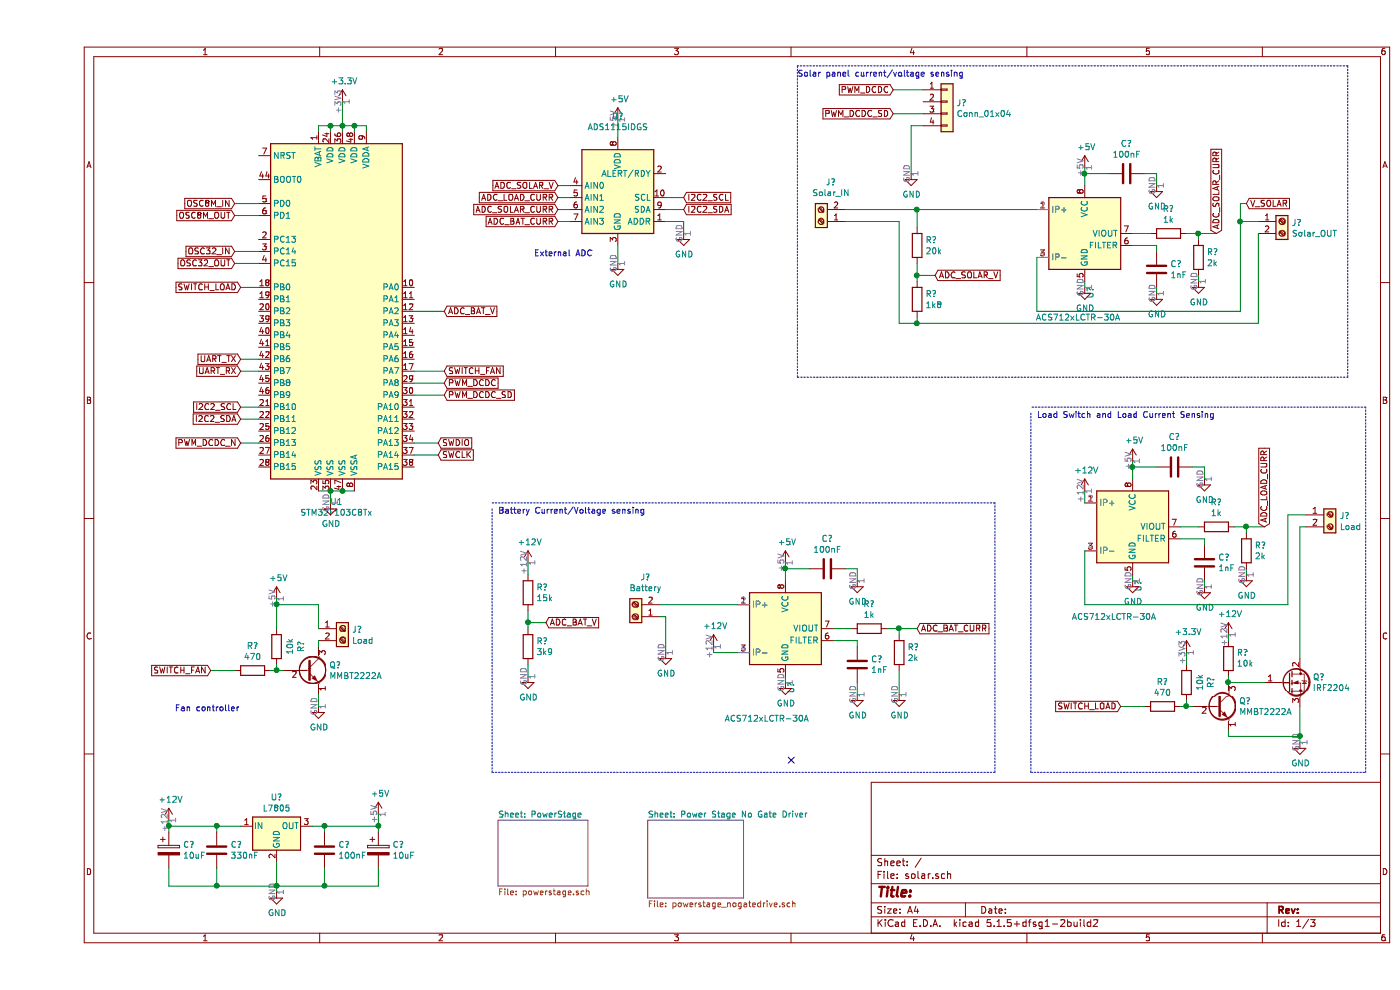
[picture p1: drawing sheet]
EESchema Schematic File Version 4
EELAYER 30 0
EELAYER END
$Descr A4 11693 8268
encoding utf-8
Sheet 1 3
Title ""
Date ""
Rev ""
Comp ""
Comment1 ""
Comment2 ""
Comment3 ""
Comment4 ""
$EndDescr
Wire Wire Line
	1850 3000 1700 3000
Text GLabel 1700 3000 0    50   Input ~ 0
UART_TX
Wire Wire Line
	1700 3100 1850 3100
Text GLabel 1700 3100 0    50   Input ~ 0
UART_RX
Wire Wire Line
	1850 2100 1650 2100
Wire Wire Line
	1850 2200 1650 2200
Text GLabel 1650 2200 0    50   Input ~ 0
OSC32_OUT
Text GLabel 1650 2100 0    50   Input ~ 0
OSC32_IN
Wire Wire Line
	1850 1700 1650 1700
Wire Wire Line
	1850 1800 1650 1800
Text GLabel 1650 1700 0    50   Input ~ 0
OSC8M_IN
Text GLabel 1650 1800 0    50   Input ~ 0
OSC8M_OUT
Wire Wire Line
	3150 3700 3350 3700
Wire Wire Line
	3150 3800 3350 3800
Text GLabel 3350 3800 2    50   Input ~ 0
SWCLK
Text GLabel 3350 3700 2    50   Input ~ 0
SWDIO
Text GLabel 4350 1550 0    50   Input ~ 0
ADC_SOLAR_V
Wire Wire Line
	9350 2450 9350 2400
$Comp
L power:GND #PWR?
U 1 1
P 9350 2450
F 0 "#PWR?" H 9350 2200 50  0001 C CNN
F 1 "GND" H 9355 2277 50  0000 C CNN
F 2 "" H 9350 2450 50  0001 C CNN
F 3 "" H 9350 2450 50  0001 C CNN
	1    9350 2450
	1    0    0    -1  
$EndComp
Wire Wire Line
	9150 2050 9350 2050
Wire Wire Line
	9350 2100 9350 2050
$Comp
L Device:C C?
U 1 1
P 9350 2250
F 0 "C?" H 9465 2296 50  0000 L CNN
F 1 "1nF" H 9465 2205 50  0000 L CNN
F 2 "" H 9388 2100 50  0001 C CNN
F 3 "~" H 9350 2250 50  0001 C CNN
	1    9350 2250
	1    0    0    -1  
$EndComp
Wire Wire Line
	8350 2600 8350 2150
Wire Wire Line
	10050 2600 8350 2600
Wire Wire Line
	10050 1850 10050 2600
Wire Wire Line
	10200 1850 10050 1850
Wire Wire Line
	7350 2700 10200 2700
Wire Wire Line
	10200 2700 10200 1950
Connection ~ 7350 2700
$Comp
L Connector:Screw_Terminal_01x02 J?
U 1 1
P 10400 1850
F 0 "J?" H 10480 1842 50  0000 L CNN
F 1 "Solar_OUT" H 10480 1751 50  0000 L CNN
F 2 "" H 10400 1850 50  0001 C CNN
F 3 "~" H 10400 1850 50  0001 C CNN
	1    10400 1850
	1    0    0    -1  
$EndComp
Wire Wire Line
	7350 2700 7350 2650
Wire Wire Line
	7200 2700 7350 2700
Wire Wire Line
	7200 1850 7200 2700
Wire Wire Line
	6750 1850 7200 1850
Text GLabel 7500 2300 2    50   Input ~ 0
ADC_SOLAR_V
Wire Wire Line
	7350 2300 7350 2200
Connection ~ 7350 2300
Wire Wire Line
	7350 2300 7500 2300
$Comp
L Device:R R?
U 1 1
P 7350 2500
F 0 "R?" H 7420 2546 50  0000 L CNN
F 1 "1k8" H 7420 2455 50  0000 L CNN
F 2 "" V 7280 2500 50  0001 C CNN
F 3 "~" H 7350 2500 50  0001 C CNN
	1    7350 2500
	1    0    0    -1  
$EndComp
Wire Wire Line
	7350 2350 7350 2300
$Comp
L Connector:Screw_Terminal_01x02 J?
U 1 1
P 6550 1850
F 0 "J?" H 6468 1525 50  0000 C CNN
F 1 "Solar_IN" H 6468 1616 50  0000 C CNN
F 2 "" H 6550 1850 50  0001 C CNN
F 3 "~" H 6550 1850 50  0001 C CNN
	1    6550 1850
	-1   0    0    1   
$EndComp
$Comp
L Sensor_Current:ACS712xLCTR-30A U?
U 1 1
P 8750 1950
F 0 "U?" V 8796 1506 50  0000 R CNN
F 1 "ACS712xLCTR-30A" H 9050 1250 50  0000 R CNN
F 2 "Package_SO:SOIC-8_3.9x4.9mm_P1.27mm" H 8850 1600 50  0001 L CIN
F 3 "http://www.allegromicro.com/~/media/Files/Datasheets/ACS712-Datasheet.ashx?la=en" H 8750 1950 50  0001 C CNN
	1    8750 1950
	1    0    0    -1  
$EndComp
$Comp
L power:+5V #PWR?
U 1 1
P 8750 1400
F 0 "#PWR?" H 8750 1250 50  0001 C CNN
F 1 "+5V" H 8765 1573 50  0000 C CNN
F 2 "" H 8750 1400 50  0001 C CNN
F 3 "" H 8750 1400 50  0001 C CNN
	1    8750 1400
	1    0    0    -1  
$EndComp
Wire Wire Line
	8750 1400 8750 1450
$Comp
L Device:C C?
U 1 1
P 9100 1450
F 0 "C?" V 8848 1450 50  0000 C CNN
F 1 "100nF" V 8939 1450 50  0000 C CNN
F 2 "" H 9138 1300 50  0001 C CNN
F 3 "~" H 9100 1450 50  0001 C CNN
	1    9100 1450
	0    1    1    0   
$EndComp
$Comp
L power:GND #PWR?
U 1 1
P 8750 2400
F 0 "#PWR?" H 8750 2150 50  0001 C CNN
F 1 "GND" H 8755 2227 50  0000 C CNN
F 2 "" H 8750 2400 50  0001 C CNN
F 3 "" H 8750 2400 50  0001 C CNN
	1    8750 2400
	1    0    0    -1  
$EndComp
Wire Wire Line
	8750 2400 8750 2350
Wire Wire Line
	8950 1450 8750 1450
Connection ~ 8750 1450
Wire Wire Line
	8750 1450 8750 1550
Wire Wire Line
	9250 1450 9350 1450
Wire Wire Line
	9350 1450 9350 1550
$Comp
L power:GND #PWR?
U 1 1
P 9350 1550
F 0 "#PWR?" H 9350 1300 50  0001 C CNN
F 1 "GND" H 9355 1377 50  0000 C CNN
F 2 "" H 9350 1550 50  0001 C CNN
F 3 "" H 9350 1550 50  0001 C CNN
	1    9350 1550
	1    0    0    -1  
$EndComp
$Comp
L Connector:Screw_Terminal_01x02 J?
U 1 1
P 5000 5150
F 0 "J?" H 4918 4825 50  0000 C CNN
F 1 "Battery" H 4918 4916 50  0000 C CNN
F 2 "" H 5000 5150 50  0001 C CNN
F 3 "~" H 5000 5150 50  0001 C CNN
	1    5000 5150
	-1   0    0    1   
$EndComp
$Comp
L power:+12V #PWR?
U 1 1
P 4100 4700
F 0 "#PWR?" H 4100 4550 50  0001 C CNN
F 1 "+12V" H 4115 4873 50  0000 C CNN
F 2 "" H 4100 4700 50  0001 C CNN
F 3 "" H 4100 4700 50  0001 C CNN
	1    4100 4700
	1    0    0    -1  
$EndComp
$Comp
L power:GND #PWR?
U 1 1
P 4100 5650
F 0 "#PWR?" H 4100 5400 50  0001 C CNN
F 1 "GND" H 4105 5477 50  0000 C CNN
F 2 "" H 4100 5650 50  0001 C CNN
F 3 "" H 4100 5650 50  0001 C CNN
	1    4100 5650
	1    0    0    -1  
$EndComp
Text GLabel 4250 5200 2    50   Input ~ 0
ADC_BAT_V
Wire Wire Line
	4100 5200 4100 5100
Connection ~ 4100 5200
Wire Wire Line
	4100 5200 4250 5200
$Comp
L Device:R R?
U 1 1
P 4100 4950
F 0 "R?" H 4170 4996 50  0000 L CNN
F 1 "15k" H 4170 4905 50  0000 L CNN
F 2 "" V 4030 4950 50  0001 C CNN
F 3 "~" H 4100 4950 50  0001 C CNN
	1    4100 4950
	1    0    0    -1  
$EndComp
$Comp
L Device:R R?
U 1 1
P 4100 5400
F 0 "R?" H 4170 5446 50  0000 L CNN
F 1 "3k9" H 4170 5355 50  0000 L CNN
F 2 "" V 4030 5400 50  0001 C CNN
F 3 "~" H 4100 5400 50  0001 C CNN
	1    4100 5400
	1    0    0    -1  
$EndComp
Wire Wire Line
	4100 5250 4100 5200
Wire Wire Line
	9700 1950 9850 1950
$Comp
L Device:R R?
U 1 1
P 9450 1950
F 0 "R?" V 9243 1950 50  0000 C CNN
F 1 "1k" V 9334 1950 50  0000 C CNN
F 2 "" V 9380 1950 50  0001 C CNN
F 3 "~" H 9450 1950 50  0001 C CNN
	1    9450 1950
	0    1    1    0   
$EndComp
$Comp
L Device:R R?
U 1 1
P 9700 2150
F 0 "R?" H 9770 2196 50  0000 L CNN
F 1 "2k" H 9770 2105 50  0000 L CNN
F 2 "" V 9630 2150 50  0001 C CNN
F 3 "~" H 9700 2150 50  0001 C CNN
	1    9700 2150
	1    0    0    -1  
$EndComp
Wire Wire Line
	9700 2000 9700 1950
Text GLabel 9850 1950 1    50   Input ~ 0
ADC_SOLAR_CURR
Wire Wire Line
	9600 1950 9700 1950
Connection ~ 9700 1950
Wire Wire Line
	9150 1950 9300 1950
$Comp
L power:GND #PWR?
U 1 1
P 9700 2350
F 0 "#PWR?" H 9700 2100 50  0001 C CNN
F 1 "GND" H 9705 2177 50  0000 C CNN
F 2 "" H 9700 2350 50  0001 C CNN
F 3 "" H 9700 2350 50  0001 C CNN
	1    9700 2350
	1    0    0    -1  
$EndComp
Wire Wire Line
	9700 2350 9700 2300
Wire Wire Line
	3150 2600 3400 2600
Connection ~ 10550 6150
Wire Wire Line
	10550 6200 10550 6150
Wire Wire Line
	10550 6150 9950 6150
Wire Wire Line
	10550 5900 10550 6150
$Comp
L Transistor_FET:IRF540N Q?
U 1 1
P 10450 5700
F 0 "Q?" H 10656 5746 50  0000 L CNN
F 1 "IRF2204" H 10656 5655 50  0000 L CNN
F 2 "Package_TO_SOT_THT:TO-220-3_Vertical" H 10700 5625 50  0001 L CIN
F 3 "http://www.irf.com/product-info/datasheets/data/irf2204.pdf" H 10450 5700 50  0001 L CNN
	1    10450 5700
	1    0    0    -1  
$EndComp
Wire Wire Line
	10250 5700 9950 5700
$Comp
L power:GND #PWR?
U 1 1
P 10550 6200
F 0 "#PWR?" H 10550 5950 50  0001 C CNN
F 1 "GND" H 10555 6027 50  0000 C CNN
F 2 "" H 10550 6200 50  0001 C CNN
F 3 "" H 10550 6200 50  0001 C CNN
	1    10550 6200
	1    0    0    -1  
$EndComp
Text GLabel 9050 5900 0    50   Input ~ 0
SWITCH_LOAD
Wire Wire Line
	9050 5900 9250 5900
Wire Wire Line
	9950 6100 9950 6150
Wire Wire Line
	9550 5900 9600 5900
Wire Wire Line
	9950 5650 9950 5700
$Comp
L Device:R R?
U 1 1
P 9950 5500
F 0 "R?" H 9880 5454 50  0000 R CNN
F 1 "10k" H 9880 5545 50  0000 R CNN
F 2 "" V 9880 5500 50  0001 C CNN
F 3 "~" H 9950 5500 50  0001 C CNN
	1    9950 5500
	-1   0    0    1   
$EndComp
Wire Wire Line
	10100 4800 10100 4750
$Comp
L power:GND #PWR?
U 1 1
P 10100 4800
F 0 "#PWR?" H 10100 4550 50  0001 C CNN
F 1 "GND" H 10105 4627 50  0000 C CNN
F 2 "" H 10100 4800 50  0001 C CNN
F 3 "" H 10100 4800 50  0001 C CNN
	1    10100 4800
	1    0    0    -1  
$EndComp
Wire Wire Line
	9550 4400 9700 4400
Connection ~ 10100 4400
Wire Wire Line
	10000 4400 10100 4400
Text GLabel 10250 4400 1    50   Input ~ 0
ADC_LOAD_CURR
Wire Wire Line
	10100 4450 10100 4400
$Comp
L Device:R R?
U 1 1
P 10100 4600
F 0 "R?" H 10170 4646 50  0000 L CNN
F 1 "2k" H 10170 4555 50  0000 L CNN
F 2 "" V 10030 4600 50  0001 C CNN
F 3 "~" H 10100 4600 50  0001 C CNN
	1    10100 4600
	1    0    0    -1  
$EndComp
$Comp
L Device:R R?
U 1 1
P 9850 4400
F 0 "R?" V 9643 4400 50  0000 C CNN
F 1 "1k" V 9734 4400 50  0000 C CNN
F 2 "" V 9780 4400 50  0001 C CNN
F 3 "~" H 9850 4400 50  0001 C CNN
	1    9850 4400
	0    1    1    0   
$EndComp
Wire Wire Line
	10100 4400 10250 4400
$Comp
L power:GND #PWR?
U 1 1
P 9750 4000
F 0 "#PWR?" H 9750 3750 50  0001 C CNN
F 1 "GND" H 9755 3827 50  0000 C CNN
F 2 "" H 9750 4000 50  0001 C CNN
F 3 "" H 9750 4000 50  0001 C CNN
	1    9750 4000
	1    0    0    -1  
$EndComp
Wire Wire Line
	9750 3900 9750 4000
Wire Wire Line
	9650 3900 9750 3900
Wire Wire Line
	9150 3900 9150 4000
Connection ~ 9150 3900
Wire Wire Line
	9350 3900 9150 3900
Wire Wire Line
	9150 4850 9150 4800
$Comp
L power:GND #PWR?
U 1 1
P 9150 4850
F 0 "#PWR?" H 9150 4600 50  0001 C CNN
F 1 "GND" H 9155 4677 50  0000 C CNN
F 2 "" H 9150 4850 50  0001 C CNN
F 3 "" H 9150 4850 50  0001 C CNN
	1    9150 4850
	1    0    0    -1  
$EndComp
$Comp
L Device:C C?
U 1 1
P 9500 3900
F 0 "C?" V 9248 3900 50  0000 C CNN
F 1 "100nF" V 9339 3900 50  0000 C CNN
F 2 "" H 9538 3750 50  0001 C CNN
F 3 "~" H 9500 3900 50  0001 C CNN
	1    9500 3900
	0    1    1    0   
$EndComp
Wire Wire Line
	9150 3850 9150 3900
$Comp
L power:+5V #PWR?
U 1 1
P 9150 3850
F 0 "#PWR?" H 9150 3700 50  0001 C CNN
F 1 "+5V" H 9165 4023 50  0000 C CNN
F 2 "" H 9150 3850 50  0001 C CNN
F 3 "" H 9150 3850 50  0001 C CNN
	1    9150 3850
	1    0    0    -1  
$EndComp
$Comp
L Sensor_Current:ACS712xLCTR-30A U?
U 1 1
P 9150 4400
F 0 "U?" V 9196 3956 50  0000 R CNN
F 1 "ACS712xLCTR-30A" H 9350 3650 50  0000 R CNN
F 2 "Package_SO:SOIC-8_3.9x4.9mm_P1.27mm" H 9250 4050 50  0001 L CIN
F 3 "http://www.allegromicro.com/~/media/Files/Datasheets/ACS712-Datasheet.ashx?la=en" H 9150 4400 50  0001 C CNN
	1    9150 4400
	1    0    0    -1  
$EndComp
Wire Wire Line
	10600 4300 10450 4300
Wire Wire Line
	10450 4300 10450 5050
Wire Wire Line
	8750 5050 8750 4600
$Comp
L Device:C C?
U 1 1
P 9750 4700
F 0 "C?" H 9865 4746 50  0000 L CNN
F 1 "1nF" H 9865 4655 50  0000 L CNN
F 2 "" H 9788 4550 50  0001 C CNN
F 3 "~" H 9750 4700 50  0001 C CNN
	1    9750 4700
	1    0    0    -1  
$EndComp
Wire Wire Line
	9750 4550 9750 4500
Wire Wire Line
	9550 4500 9750 4500
$Comp
L power:GND #PWR?
U 1 1
P 9750 4900
F 0 "#PWR?" H 9750 4650 50  0001 C CNN
F 1 "GND" H 9755 4727 50  0000 C CNN
F 2 "" H 9750 4900 50  0001 C CNN
F 3 "" H 9750 4900 50  0001 C CNN
	1    9750 4900
	1    0    0    -1  
$EndComp
Wire Wire Line
	9750 4900 9750 4850
$Comp
L Connector:Screw_Terminal_01x02 J?
U 1 1
P 10800 4300
F 0 "J?" H 10880 4292 50  0000 L CNN
F 1 "Load" H 10880 4201 50  0000 L CNN
F 2 "" H 10800 4300 50  0001 C CNN
F 3 "~" H 10800 4300 50  0001 C CNN
	1    10800 4300
	1    0    0    -1  
$EndComp
Wire Wire Line
	8750 5050 10450 5050
$Comp
L power:+12V #PWR?
U 1 1
P 8750 4100
F 0 "#PWR?" H 8750 3950 50  0001 C CNN
F 1 "+12V" H 8765 4273 50  0000 C CNN
F 2 "" H 8750 4100 50  0001 C CNN
F 3 "" H 8750 4100 50  0001 C CNN
	1    8750 4100
	1    0    0    -1  
$EndComp
Wire Wire Line
	8750 4100 8750 4200
$Comp
L power:+12V #PWR?
U 1 1
P 9950 5300
F 0 "#PWR?" H 9950 5150 50  0001 C CNN
F 1 "+12V" H 9965 5473 50  0000 C CNN
F 2 "" H 9950 5300 50  0001 C CNN
F 3 "" H 9950 5300 50  0001 C CNN
	1    9950 5300
	1    0    0    -1  
$EndComp
Wire Wire Line
	9950 5300 9950 5350
Wire Wire Line
	10550 5500 10550 4400
Wire Wire Line
	10550 4400 10600 4400
Wire Wire Line
	6650 5350 6850 5350
Wire Wire Line
	6850 5400 6850 5350
$Comp
L Device:C C?
U 1 1
P 6850 5550
F 0 "C?" H 6965 5596 50  0000 L CNN
F 1 "1nF" H 6965 5505 50  0000 L CNN
F 2 "" H 6888 5400 50  0001 C CNN
F 3 "~" H 6850 5550 50  0001 C CNN
	1    6850 5550
	1    0    0    -1  
$EndComp
$Comp
L Sensor_Current:ACS712xLCTR-30A U?
U 1 1
P 6250 5250
F 0 "U?" V 6296 4806 50  0000 R CNN
F 1 "ACS712xLCTR-30A" H 6450 4500 50  0000 R CNN
F 2 "Package_SO:SOIC-8_3.9x4.9mm_P1.27mm" H 6350 4900 50  0001 L CIN
F 3 "http://www.allegromicro.com/~/media/Files/Datasheets/ACS712-Datasheet.ashx?la=en" H 6250 5250 50  0001 C CNN
	1    6250 5250
	1    0    0    -1  
$EndComp
$Comp
L power:+5V #PWR?
U 1 1
P 6250 4700
F 0 "#PWR?" H 6250 4550 50  0001 C CNN
F 1 "+5V" H 6265 4873 50  0000 C CNN
F 2 "" H 6250 4700 50  0001 C CNN
F 3 "" H 6250 4700 50  0001 C CNN
	1    6250 4700
	1    0    0    -1  
$EndComp
Wire Wire Line
	6250 4700 6250 4750
$Comp
L Device:C C?
U 1 1
P 6600 4750
F 0 "C?" V 6348 4750 50  0000 C CNN
F 1 "100nF" V 6439 4750 50  0000 C CNN
F 2 "" H 6638 4600 50  0001 C CNN
F 3 "~" H 6600 4750 50  0001 C CNN
	1    6600 4750
	0    1    1    0   
$EndComp
Wire Wire Line
	6250 5700 6250 5650
Wire Wire Line
	6450 4750 6250 4750
Connection ~ 6250 4750
Wire Wire Line
	6250 4750 6250 4850
Wire Wire Line
	6750 4750 6850 4750
Wire Wire Line
	6850 4750 6850 4850
$Comp
L power:GND #PWR?
U 1 1
P 6850 4850
F 0 "#PWR?" H 6850 4600 50  0001 C CNN
F 1 "GND" H 6855 4677 50  0000 C CNN
F 2 "" H 6850 4850 50  0001 C CNN
F 3 "" H 6850 4850 50  0001 C CNN
	1    6850 4850
	1    0    0    -1  
$EndComp
Wire Wire Line
	7200 5250 7350 5250
$Comp
L Device:R R?
U 1 1
P 6950 5250
F 0 "R?" V 6743 5250 50  0000 C CNN
F 1 "1k" V 6834 5250 50  0000 C CNN
F 2 "" V 6880 5250 50  0001 C CNN
F 3 "~" H 6950 5250 50  0001 C CNN
	1    6950 5250
	0    1    1    0   
$EndComp
$Comp
L Device:R R?
U 1 1
P 7200 5450
F 0 "R?" H 7270 5496 50  0000 L CNN
F 1 "2k" H 7270 5405 50  0000 L CNN
F 2 "" V 7130 5450 50  0001 C CNN
F 3 "~" H 7200 5450 50  0001 C CNN
	1    7200 5450
	1    0    0    -1  
$EndComp
Wire Wire Line
	7200 5300 7200 5250
Text GLabel 7350 5250 2    50   Input ~ 0
ADC_BAT_CURR
Wire Wire Line
	7100 5250 7200 5250
Connection ~ 7200 5250
Wire Wire Line
	6650 5250 6800 5250
Wire Wire Line
	5850 5450 5650 5450
$Comp
L power:+12V #PWR?
U 1 1
P 5650 5400
F 0 "#PWR?" H 5650 5250 50  0001 C CNN
F 1 "+12V" H 5665 5573 50  0000 C CNN
F 2 "" H 5650 5400 50  0001 C CNN
F 3 "" H 5650 5400 50  0001 C CNN
	1    5650 5400
	1    0    0    -1  
$EndComp
Wire Wire Line
	5650 5400 5650 5450
Wire Wire Line
	4100 5550 4100 5650
Wire Wire Line
	4100 4700 4100 4800
Wire Wire Line
	5850 5050 5200 5050
Wire Wire Line
	5200 5150 5250 5150
Wire Wire Line
	5250 5150 5250 5450
$Comp
L power:GND #PWR?
U 1 1
P 6250 5700
F 0 "#PWR?" H 6250 5450 50  0001 C CNN
F 1 "GND" H 6255 5527 50  0000 C CNN
F 2 "" H 6250 5700 50  0001 C CNN
F 3 "" H 6250 5700 50  0001 C CNN
	1    6250 5700
	1    0    0    -1  
$EndComp
$Comp
L power:GND #PWR?
U 1 1
P 5250 5450
F 0 "#PWR?" H 5250 5200 50  0001 C CNN
F 1 "GND" H 5255 5277 50  0000 C CNN
F 2 "" H 5250 5450 50  0001 C CNN
F 3 "" H 5250 5450 50  0001 C CNN
	1    5250 5450
	1    0    0    -1  
$EndComp
$Comp
L power:GND #PWR?
U 1 1
P 6850 5800
F 0 "#PWR?" H 6850 5550 50  0001 C CNN
F 1 "GND" H 6855 5627 50  0000 C CNN
F 2 "" H 6850 5800 50  0001 C CNN
F 3 "" H 6850 5800 50  0001 C CNN
	1    6850 5800
	1    0    0    -1  
$EndComp
$Comp
L power:GND #PWR?
U 1 1
P 7200 5800
F 0 "#PWR?" H 7200 5550 50  0001 C CNN
F 1 "GND" H 7205 5627 50  0000 C CNN
F 2 "" H 7200 5800 50  0001 C CNN
F 3 "" H 7200 5800 50  0001 C CNN
	1    7200 5800
	1    0    0    -1  
$EndComp
Wire Wire Line
	7200 5600 7200 5800
Wire Wire Line
	6850 5700 6850 5800
Text GLabel 4350 1850 0    50   Input ~ 0
ADC_BAT_CURR
Text GLabel 4350 1650 0    50   Input ~ 0
ADC_LOAD_CURR
Text GLabel 3400 2600 2    50   Input ~ 0
ADC_BAT_V
Text GLabel 4350 1750 0    50   Input ~ 0
ADC_SOLAR_CURR
Wire Wire Line
	1850 2400 1700 2400
Text GLabel 1700 2400 0    50   Input ~ 0
SWITCH_LOAD
Wire Wire Line
	7300 1050 7400 1050
$Comp
L power:GND #PWR?
U 1 1
P 7300 1450
F 0 "#PWR?" H 7300 1200 50  0001 C CNN
F 1 "GND" H 7305 1277 50  0000 C CNN
F 2 "" H 7300 1450 50  0001 C CNN
F 3 "" H 7300 1450 50  0001 C CNN
	1    7300 1450
	1    0    0    -1  
$EndComp
Wire Wire Line
	2350 4100 2450 4100
Connection ~ 2450 4100
Wire Wire Line
	2450 4100 2450 4200
$Comp
L power:GND #PWR?
U 1 1
P 2450 4200
F 0 "#PWR?" H 2450 3950 50  0001 C CNN
F 1 "GND" H 2455 4027 50  0000 C CNN
F 2 "" H 2450 4200 50  0001 C CNN
F 3 "" H 2450 4200 50  0001 C CNN
	1    2450 4200
	1    0    0    -1  
$EndComp
Wire Wire Line
	2350 1050 2350 1100
Wire Wire Line
	2450 1100 2450 1050
Wire Wire Line
	2550 1100 2550 1050
Wire Wire Line
	2650 1100 2650 1050
Wire Wire Line
	2750 1100 2750 1050
Wire Wire Line
	2350 1050 2450 1050
Connection ~ 2450 1050
Wire Wire Line
	2450 1050 2550 1050
Connection ~ 2550 1050
Wire Wire Line
	2550 1050 2650 1050
Connection ~ 2650 1050
Wire Wire Line
	2650 1050 2750 1050
$Comp
L power:+3.3V #PWR?
U 1 1
P 2550 850
F 0 "#PWR?" H 2550 700 50  0001 C CNN
F 1 "+3.3V" H 2565 1023 50  0000 C CNN
F 2 "" H 2550 850 50  0001 C CNN
F 3 "" H 2550 850 50  0001 C CNN
	1    2550 850 
	1    0    0    -1  
$EndComp
Wire Wire Line
	2550 850  2550 1050
Wire Wire Line
	3150 3200 3400 3200
Connection ~ 2550 4100
Wire Wire Line
	2550 4100 2650 4100
Wire Wire Line
	2450 4100 2550 4100
$Comp
L MCU_ST_STM32F1:STM32F103C8Tx U1
U 1 1
P 2550 2600
F 0 "U1" H 2500 1011 50  0000 C CNN
F 1 "STM32F103C8Tx" H 2500 920 50  0000 C CNN
F 2 "Package_QFP:LQFP-48_7x7mm_P0.5mm" H 1950 1200 50  0001 R CNN
F 3 "http://www.st.com/st-web-ui/static/active/en/resource/technical/document/datasheet/CD00161566.pdf" H 2550 2600 50  0001 C CNN
	1    2550 2600
	1    0    0    -1  
$EndComp
Text GLabel 3400 3200 2    50   Input ~ 0
PWM_DCDC
$Comp
L Connector_Generic:Conn_01x04 J?
U 1 1
P 7600 850
F 0 "J?" H 7680 842 50  0000 L CNN
F 1 "Conn_01x04" H 7680 751 50  0000 L CNN
F 2 "" H 7600 850 50  0001 C CNN
F 3 "~" H 7600 850 50  0001 C CNN
	1    7600 850 
	1    0    0    -1  
$EndComp
Wire Wire Line
	6750 1750 7350 1750
Wire Wire Line
	3150 3300 3400 3300
$Comp
L Device:R R?
U 1 1
P 7350 2050
F 0 "R?" H 7420 2096 50  0000 L CNN
F 1 "20k" H 7420 2005 50  0000 L CNN
F 2 "" V 7280 2050 50  0001 C CNN
F 3 "~" H 7350 2050 50  0001 C CNN
	1    7350 2050
	1    0    0    -1  
$EndComp
Wire Wire Line
	7350 1900 7350 1750
Connection ~ 7350 1750
$Comp
L Regulator_Linear:L7805 U?
U 1 1
P 2000 6900
F 0 "U?" H 2000 7142 50  0000 C CNN
F 1 "L7805" H 2000 7051 50  0000 C CNN
F 2 "" H 2025 6750 50  0001 L CIN
F 3 "http://www.st.com/content/ccc/resource/technical/document/datasheet/41/4f/b3/b0/12/d4/47/88/CD00000444.pdf/files/CD00000444.pdf/jcr:content/translations/en.CD00000444.pdf" H 2000 6850 50  0001 C CNN
	1    2000 6900
	1    0    0    -1  
$EndComp
$Comp
L power:+12V #PWR?
U 1 1
P 1100 6850
F 0 "#PWR?" H 1100 6700 50  0001 C CNN
F 1 "+12V" H 1115 7023 50  0000 C CNN
F 2 "" H 1100 6850 50  0001 C CNN
F 3 "" H 1100 6850 50  0001 C CNN
	1    1100 6850
	1    0    0    -1  
$EndComp
Wire Wire Line
	1500 6900 1700 6900
Wire Wire Line
	2300 6900 2400 6900
$Comp
L power:+5V #PWR?
U 1 1
P 2850 6800
F 0 "#PWR?" H 2850 6650 50  0001 C CNN
F 1 "+5V" H 2865 6973 50  0000 C CNN
F 2 "" H 2850 6800 50  0001 C CNN
F 3 "" H 2850 6800 50  0001 C CNN
	1    2850 6800
	1    0    0    -1  
$EndComp
$Comp
L power:GND #PWR?
U 1 1
P 2000 7450
F 0 "#PWR?" H 2000 7200 50  0001 C CNN
F 1 "GND" H 2005 7277 50  0000 C CNN
F 2 "" H 2000 7450 50  0001 C CNN
F 3 "" H 2000 7450 50  0001 C CNN
	1    2000 7450
	1    0    0    -1  
$EndComp
$Comp
L Device:C C?
U 1 1
P 1500 7100
F 0 "C?" H 1615 7146 50  0000 L CNN
F 1 "330nF" H 1615 7055 50  0000 L CNN
F 2 "" H 1538 6950 50  0001 C CNN
F 3 "~" H 1500 7100 50  0001 C CNN
	1    1500 7100
	1    0    0    -1  
$EndComp
Wire Wire Line
	1500 6950 1500 6900
Connection ~ 1500 6900
Wire Wire Line
	2000 7200 2000 7400
Connection ~ 2000 7400
Wire Wire Line
	2000 7400 2000 7450
Wire Wire Line
	1500 7400 2000 7400
Wire Wire Line
	1500 7250 1500 7400
$Comp
L Device:CP C?
U 1 1
P 1100 7100
F 0 "C?" H 1218 7146 50  0000 L CNN
F 1 "10uF" H 1218 7055 50  0000 L CNN
F 2 "" H 1138 6950 50  0001 C CNN
F 3 "~" H 1100 7100 50  0001 C CNN
	1    1100 7100
	1    0    0    -1  
$EndComp
Wire Wire Line
	1500 6900 1100 6900
Wire Wire Line
	1100 6900 1100 6950
Wire Wire Line
	1100 7250 1100 7400
Wire Wire Line
	1100 7400 1500 7400
Connection ~ 1500 7400
$Comp
L Device:C C?
U 1 1
P 2400 7100
F 0 "C?" H 2515 7146 50  0000 L CNN
F 1 "100nF" H 2515 7055 50  0000 L CNN
F 2 "" H 2438 6950 50  0001 C CNN
F 3 "~" H 2400 7100 50  0001 C CNN
	1    2400 7100
	1    0    0    -1  
$EndComp
Wire Wire Line
	2400 7250 2400 7400
Wire Wire Line
	2400 7400 2000 7400
Wire Wire Line
	2400 6950 2400 6900
Connection ~ 2400 6900
$Comp
L Device:CP C?
U 1 1
P 2850 7100
F 0 "C?" H 2968 7146 50  0000 L CNN
F 1 "10uF" H 2968 7055 50  0000 L CNN
F 2 "" H 2888 6950 50  0001 C CNN
F 3 "~" H 2850 7100 50  0001 C CNN
	1    2850 7100
	1    0    0    -1  
$EndComp
Wire Wire Line
	2850 6950 2850 6900
Wire Wire Line
	2400 6900 2850 6900
Connection ~ 2400 7400
Wire Wire Line
	2850 7250 2850 7400
Wire Wire Line
	2400 7400 2850 7400
Wire Wire Line
	2850 6900 2850 6800
Connection ~ 2850 6900
Wire Wire Line
	1100 6850 1100 6900
Connection ~ 1100 6900
$Comp
L Device:R R?
U 1 1
P 9600 5700
F 0 "R?" V 9393 5700 50  0000 C CNN
F 1 "10k" V 9484 5700 50  0000 C CNN
F 2 "" V 9530 5700 50  0001 C CNN
F 3 "~" H 9600 5700 50  0001 C CNN
	1    9600 5700
	-1   0    0    1   
$EndComp
Wire Wire Line
	9600 5850 9600 5900
Connection ~ 9600 5900
Wire Wire Line
	9600 5900 9650 5900
$Comp
L power:+3.3V #PWR?
U 1 1
P 9600 5450
F 0 "#PWR?" H 9600 5300 50  0001 C CNN
F 1 "+3.3V" H 9615 5623 50  0000 C CNN
F 2 "" H 9600 5450 50  0001 C CNN
F 3 "" H 9600 5450 50  0001 C CNN
	1    9600 5450
	1    0    0    -1  
$EndComp
$Comp
L Transistor_BJT:PN2222A Q?
U 1 1
P 9850 5900
F 0 "Q?" H 10040 5946 50  0000 L CNN
F 1 "MMBT2222A" H 10040 5855 50  0000 L CNN
F 2 "Package_TO_SOT_SMD:SOT-23" H 10050 5825 50  0001 L CIN
F 3 "https://www.diodes.com/assets/Datasheets/ds30041.pdf" H 9850 5900 50  0001 L CNN
	1    9850 5900
	1    0    0    -1  
$EndComp
Wire Wire Line
	9600 5450 9600 5550
$Comp
L Device:R R?
U 1 1
P 9400 5900
F 0 "R?" V 9193 5900 50  0000 C CNN
F 1 "470" V 9284 5900 50  0000 C CNN
F 2 "" V 9330 5900 50  0001 C CNN
F 3 "~" H 9400 5900 50  0001 C CNN
	1    9400 5900
	0    1    1    0   
$EndComp
$Comp
L Analog_ADC:ADS1115IDGS U?
U 1 1
P 4850 1650
F 0 "U?" H 4850 2331 50  0000 C CNN
F 1 "ADS1115IDGS" H 4850 2240 50  0000 C CNN
F 2 "Package_SO:TSSOP-10_3x3mm_P0.5mm" H 4850 1150 50  0001 C CNN
F 3 "http://www.ti.com/lit/ds/symlink/ads1113.pdf" H 4800 750 50  0001 C CNN
	1    4850 1650
	1    0    0    -1  
$EndComp
Wire Wire Line
	4850 2050 4850 2200
$Comp
L power:GND #PWR?
U 1 1
P 4850 2200
F 0 "#PWR?" H 4850 1950 50  0001 C CNN
F 1 "GND" H 4855 2027 50  0000 C CNN
F 2 "" H 4850 2200 50  0001 C CNN
F 3 "" H 4850 2200 50  0001 C CNN
	1    4850 2200
	1    0    0    -1  
$EndComp
$Comp
L power:+5V #PWR?
U 1 1
P 4850 1000
F 0 "#PWR?" H 4850 850 50  0001 C CNN
F 1 "+5V" H 4865 1173 50  0000 C CNN
F 2 "" H 4850 1000 50  0001 C CNN
F 3 "" H 4850 1000 50  0001 C CNN
	1    4850 1000
	1    0    0    -1  
$EndComp
Wire Wire Line
	4850 1000 4850 1150
Wire Wire Line
	5250 1850 5400 1850
Wire Wire Line
	5400 1850 5400 1950
$Comp
L power:GND #PWR?
U 1 1
P 5400 1950
F 0 "#PWR?" H 5400 1700 50  0001 C CNN
F 1 "GND" H 5405 1777 50  0000 C CNN
F 2 "" H 5400 1950 50  0001 C CNN
F 3 "" H 5400 1950 50  0001 C CNN
	1    5400 1950
	1    0    0    -1  
$EndComp
Wire Wire Line
	5250 1750 5400 1750
Wire Wire Line
	5250 1650 5400 1650
Text GLabel 5400 1650 2    50   Input ~ 0
I2C2_SCL
Text GLabel 5400 1750 2    50   Input ~ 0
I2C2_SDA
Wire Wire Line
	1850 3400 1700 3400
Wire Wire Line
	1850 3500 1700 3500
Text GLabel 1700 3400 0    50   Input ~ 0
I2C2_SCL
Text GLabel 1700 3500 0    50   Input ~ 0
I2C2_SDA
Wire Wire Line
	4450 1650 4350 1650
Wire Wire Line
	4350 1750 4450 1750
Wire Wire Line
	4350 1850 4450 1850
Text GLabel 1450 5600 0    50   Input ~ 0
SWITCH_FAN
Wire Wire Line
	1450 5600 1650 5600
Wire Wire Line
	1950 5600 2000 5600
Wire Wire Line
	2350 5350 2350 5400
$Comp
L Device:R R?
U 1 1
P 2000 5400
F 0 "R?" V 1793 5400 50  0000 C CNN
F 1 "10k" V 1884 5400 50  0000 C CNN
F 2 "" V 1930 5400 50  0001 C CNN
F 3 "~" H 2000 5400 50  0001 C CNN
	1    2000 5400
	-1   0    0    1   
$EndComp
Wire Wire Line
	2000 5550 2000 5600
Connection ~ 2000 5600
Wire Wire Line
	2000 5600 2050 5600
$Comp
L Transistor_BJT:PN2222A Q?
U 1 1
P 2250 5600
F 0 "Q?" H 2440 5646 50  0000 L CNN
F 1 "MMBT2222A" H 2440 5555 50  0000 L CNN
F 2 "Package_TO_SOT_SMD:SOT-23" H 2450 5525 50  0001 L CIN
F 3 "https://www.diodes.com/assets/Datasheets/ds30041.pdf" H 2250 5600 50  0001 L CNN
	1    2250 5600
	1    0    0    -1  
$EndComp
$Comp
L Device:R R?
U 1 1
P 1800 5600
F 0 "R?" V 1593 5600 50  0000 C CNN
F 1 "470" V 1684 5600 50  0000 C CNN
F 2 "" V 1730 5600 50  0001 C CNN
F 3 "~" H 1800 5600 50  0001 C CNN
	1    1800 5600
	0    1    1    0   
$EndComp
$Comp
L Connector:Screw_Terminal_01x02 J?
U 1 1
P 2550 5250
F 0 "J?" H 2630 5242 50  0000 L CNN
F 1 "Load" H 2630 5151 50  0000 L CNN
F 2 "" H 2550 5250 50  0001 C CNN
F 3 "~" H 2550 5250 50  0001 C CNN
	1    2550 5250
	1    0    0    -1  
$EndComp
$Comp
L power:GND #PWR?
U 1 1
P 2350 5900
F 0 "#PWR?" H 2350 5650 50  0001 C CNN
F 1 "GND" H 2355 5727 50  0000 C CNN
F 2 "" H 2350 5900 50  0001 C CNN
F 3 "" H 2350 5900 50  0001 C CNN
	1    2350 5900
	1    0    0    -1  
$EndComp
Wire Wire Line
	2350 5800 2350 5900
Wire Wire Line
	2350 5050 2000 5050
Wire Wire Line
	2000 5050 2000 5250
Wire Wire Line
	2350 5050 2350 5250
$Comp
L power:+5V #PWR?
U 1 1
P 2000 5000
F 0 "#PWR?" H 2000 4850 50  0001 C CNN
F 1 "+5V" H 2015 5173 50  0000 C CNN
F 2 "" H 2000 5000 50  0001 C CNN
F 3 "" H 2000 5000 50  0001 C CNN
	1    2000 5000
	1    0    0    -1  
$EndComp
Wire Wire Line
	2000 5000 2000 5050
Connection ~ 2000 5050
Text GLabel 3400 3100 2    50   Input ~ 0
SWITCH_FAN
Wire Wire Line
	3150 3100 3400 3100
Wire Wire Line
	4350 1550 4450 1550
Text GLabel 1700 3700 0    50   Input ~ 0
PWM_DCDC_N
Wire Wire Line
	1700 3700 1850 3700
Text GLabel 10100 1700 2    50   Input ~ 0
V_SOLAR
Wire Wire Line
	10100 1700 10050 1700
Wire Wire Line
	10050 1700 10050 1850
Wire Wire Line
	7300 1050 7300 1450
Text GLabel 7150 750  0    50   Input ~ 0
PWM_DCDC
Wire Wire Line
	7400 750  7150 750 
Text GLabel 7150 950  0    50   Input ~ 0
PWM_DCDC_SD
Wire Wire Line
	7150 950  7400 950 
Text GLabel 3400 3300 2    50   Input ~ 0
PWM_DCDC_SD
NoConn ~ 6300 6350
Connection ~ 9950 5700
Wire Notes Line
	8300 3450 8300 6450
Wire Notes Line
	8300 6450 11100 6450
Wire Notes Line
	11100 6450 11100 3400
Wire Notes Line
	11100 3400 8300 3400
Text Notes 8350 3500 0    50   ~ 0
Load Switch and Load Current Sensing
Wire Notes Line
	6350 550  6350 3150
Wire Notes Line
	6350 3150 10950 3150
Wire Notes Line
	10950 3150 10950 550 
Wire Notes Line
	10950 550  6350 550 
Wire Notes Line
	3800 4250 3800 6450
Wire Notes Line
	3800 6450 8000 6450
Wire Notes Line
	8000 6450 8000 4200
Wire Notes Line
	8000 4200 3800 4200
Text Notes 3850 4300 0    50   ~ 0
Battery Current/Voltage sensing
Text Notes 6350 650  0    50   ~ 0
Solar panel current/voltage sensing
Text Notes 4150 2150 0    50   ~ 0
External ADC
Text Notes 1150 5950 0    50   ~ 0
Fan controller
Connection ~ 10050 1850
Wire Wire Line
	7350 1750 8350 1750
$Sheet
S 3850 6850 750  550 
U 607A4A71
F0 "PowerStage" 50
F1 "powerstage.sch" 50
$EndSheet
$Sheet
S 5100 6850 800  650 
U 6082BF78
F0 "Power Stage No Gate Driver" 50
F1 "powerstage_nogatedrive.sch" 50
$EndSheet
$EndSCHEMATC
